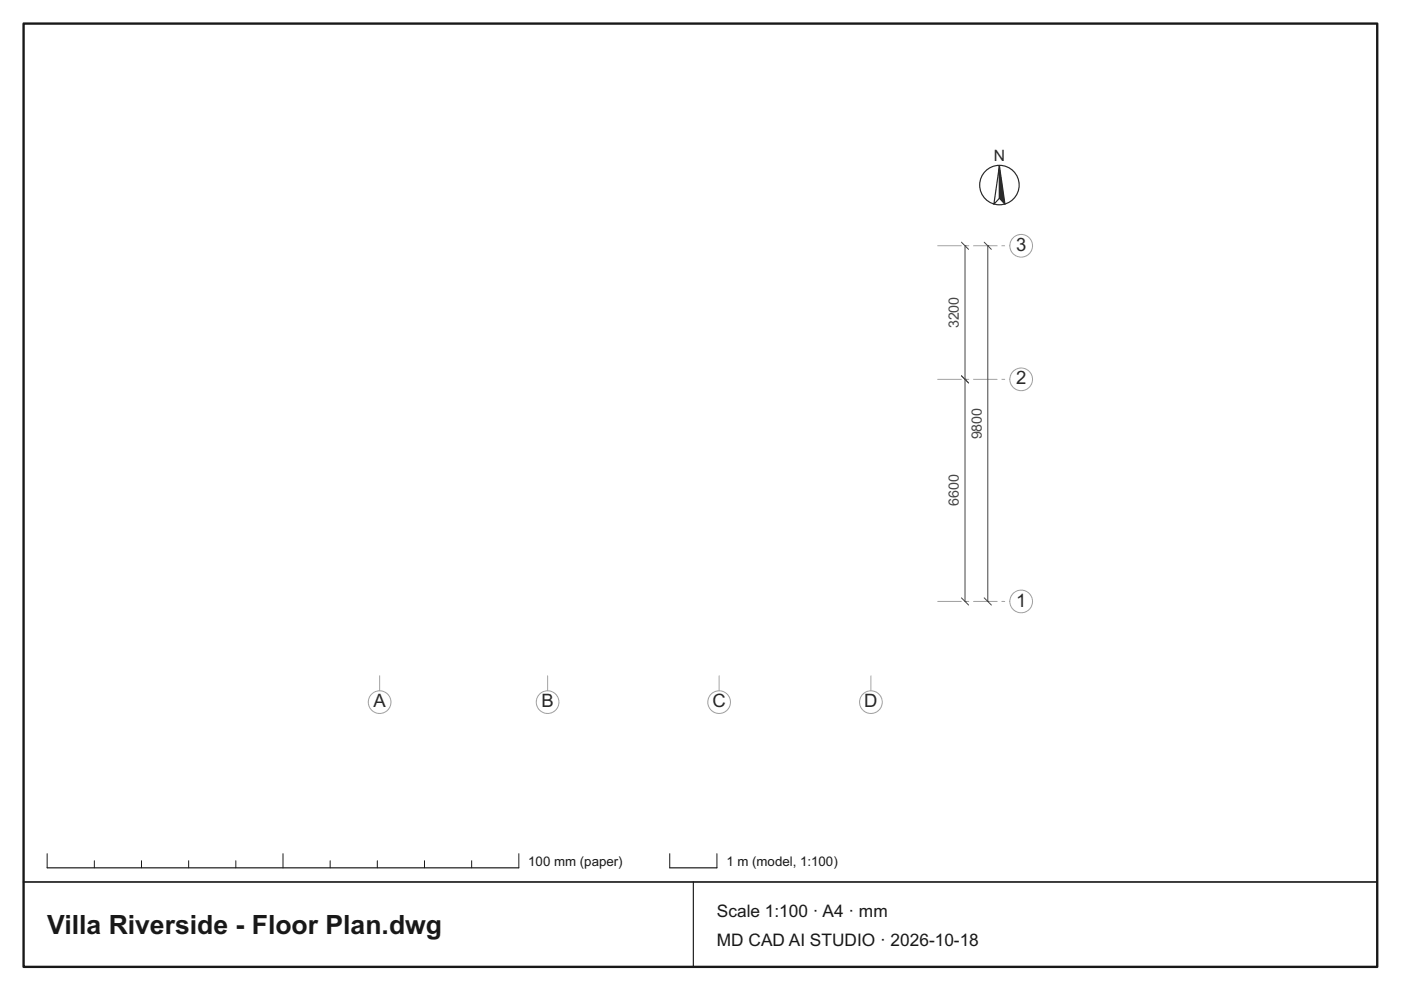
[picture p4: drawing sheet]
<svg xmlns="http://www.w3.org/2000/svg" width="297mm" height="210mm" viewBox="0 0 297 210" stroke-linecap="round" stroke-linejoin="round" font-family="sans-serif">
<path d="M198.8 52.1h15.2M198.8 80.4h15.2M198.8 127.5h15.2M80.5 143.3v3.1M116.1 143.3v3.1M152.5 143.3v3.1M184.7 143.3v3.1" fill="none" stroke="#9aa1ab" stroke-width=".21" stroke-dasharray="5 1 .6 1"/>
<g fill="none" stroke="#9aa1ab" stroke-width=".21">
<circle cx="216.5" cy="52.1" r="2.4"/>
<circle cx="216.5" cy="80.4" r="2.4"/>
<circle cx="216.5" cy="127.5" r="2.4"/>
<circle cx="80.5" cy="148.9" r="2.4"/>
<circle cx="116.1" cy="148.9" r="2.4"/>
<circle cx="152.5" cy="148.9" r="2.4"/>
<circle cx="184.6" cy="148.9" r="2.4"/>
</g>
<path d="M203.8 51.4l1.6 1.5M204.6 52.1h.1M204.6 52.1v75.4M208.7 51.4l1.5 1.5M209.4 52.1h.1M209.4 52.1v75.4M203.8 79.7l1.6 1.5M204.6 80.4h.1M203.8 126.8l1.6 1.5M204.6 127.5h.1M208.7 126.8l1.5 1.5M209.4 127.5h.1" fill="none" stroke="#3f4654" stroke-width=".21"/>
<g fill="none" stroke="#1f2937" stroke-width=".25">
<path d="M211.9 35.2v6.8l-1.2 1.3z"/>
<circle cx="211.9" cy="39.2" r="4.2"/>
</g>
<path d="M211.9 35.2l1.2 8.1-1.2-1.3z" fill="#1f2937" stroke="#1f2937" stroke-width=".25"/>
<path d="M5 5h287v200h-287z" fill="none" stroke="#111827" stroke-width=".5"/>
<path d="M5 187h287" fill="none" stroke="#111827" stroke-width=".35"/>
<path d="M10 184h100M142 184h10M147 187v18" fill="none" stroke="#111827" stroke-width=".25"/>
<g fill="none" stroke="#111827" stroke-width=".21">
<path d="M10 181v3M20 182.5v1.5M30 182.5v1.5M40 182.5v1.5M50 182.5v1.5M60 181v3M70 182.5v1.5M80 182.5v1.5M90 182.5v1.5M100 182.5v1.5M110 181v3M142 181v3"/>
<path d="M152 181v3"/>
</g>
<text font-size="5.6" fill="#111827" x="10" y="198">Villa Riverside - Floor Plan.dwg</text>
<g font-size="3.9" fill="#1f2937">
<text x="215.4" y="53.2">3</text>
<text x="215.4" y="81.5">2</text>
<text x="215.4" y="128.6">1</text>
<text x="79.2" y="149.9">A</text>
<text x="114.8" y="149.9">B</text>
<text x="151.1" y="149.9">C</text>
<text x="183.2" y="149.9">D</text>
</g>
<g font-size="3.7" fill="#111827">
<text x="152" y="194.5">Scale 1:100 · A4 · mm</text>
<text x="152" y="200.5">MD CAD AI STUDIO · 2026-10-18</text>
</g>
<text font-size="3.3" fill="#1f2937" x="210.7" y="34.1">N</text>
<g font-size="3" fill="#3f4654">
<text x="203.3" y="69.6" transform="rotate(-90 203.3 69.6)">3200</text>
<text x="208.1" y="93.2" transform="rotate(-90 208.1 93.2)">9800</text>
<text x="203.3" y="107.3" transform="rotate(-90 203.3 107.3)">6600</text>
</g>
<g font-size="2.8" fill="#111827">
<text x="112" y="183.7">100 mm (paper)</text>
<text x="154" y="183.7">1 m (model, 1:100)</text>
</g>
</svg>
